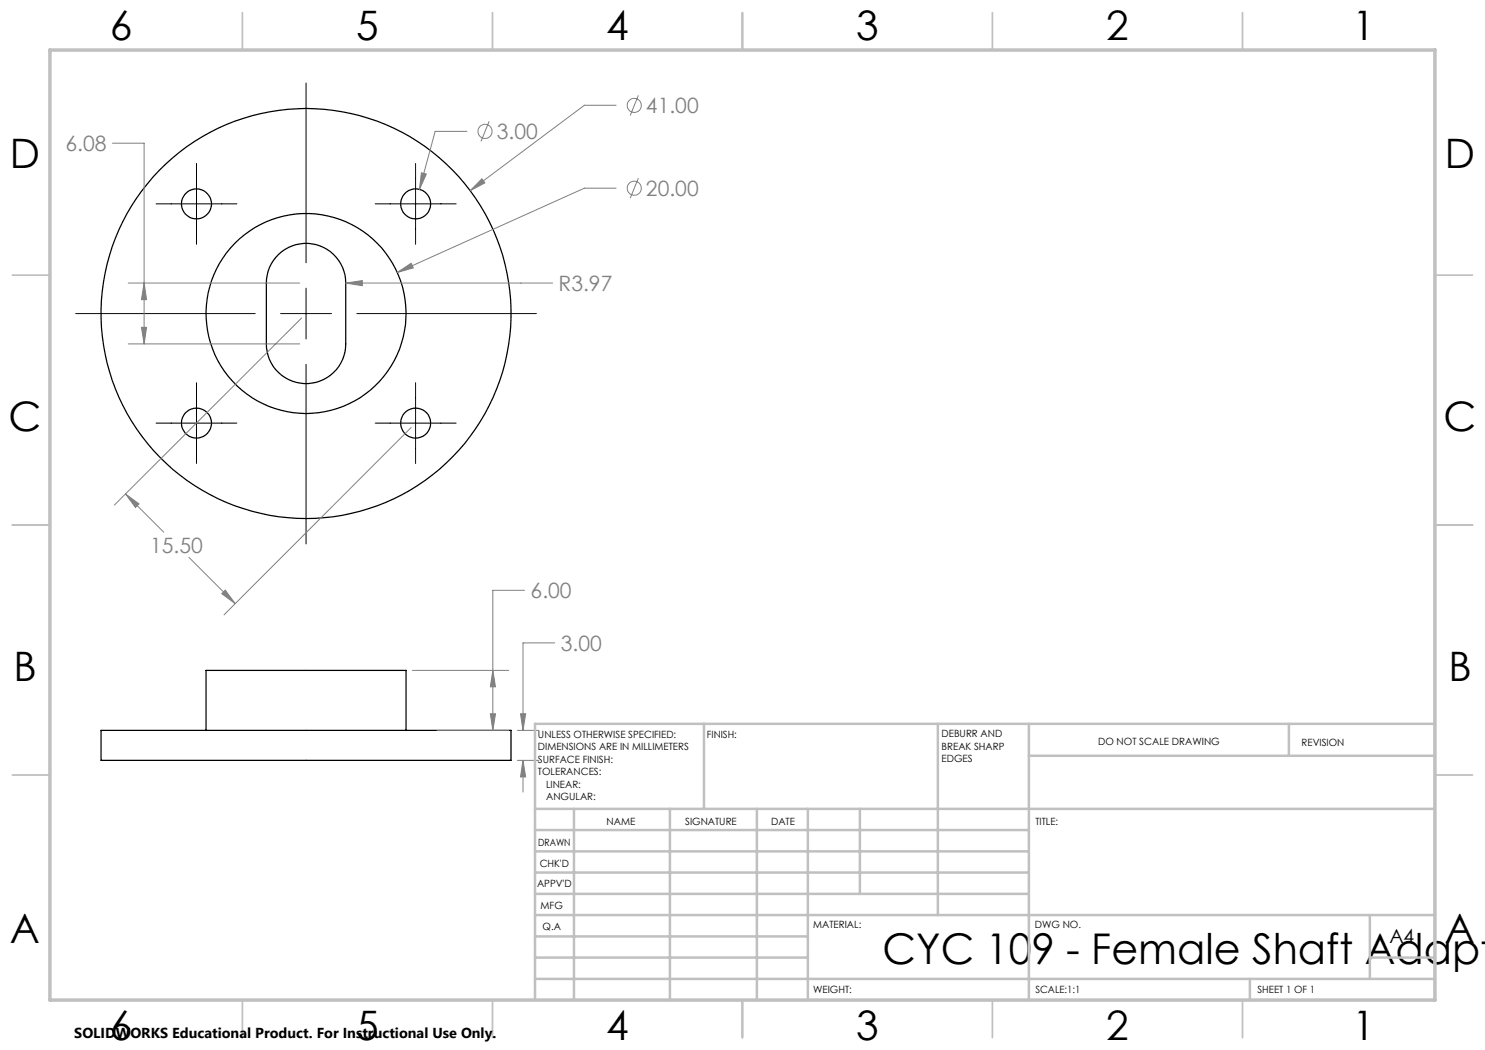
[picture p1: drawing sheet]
<svg xmlns="http://www.w3.org/2000/svg" width="297mm" height="210mm" viewBox="0 0 297 210" stroke-linecap="round" stroke-linejoin="round" font-family="sans-serif">
<g fill="none" stroke="#000" stroke-width=".25">
<path d="M55.7 50.9a7.9 7.9 0 0 1 8.6-1.6 7.9 7.9 0 0 1 4.8 7.3v12.2a7.9 7.9 0 0 1-7.9 7.9 7.9 7.9 0 0 1-7.9-7.9v-12.2a7.8 7.8 0 0 1 2.4-5.7zM20.2 146.1h82v6h-82zM41.2 146.1v-12h40v12"/>
<circle cx="39.3" cy="40.8" r="2.99"/>
<circle cx="83.1" cy="40.8" r="2.99"/>
<circle cx="61.2" cy="62.7" r="20"/>
<circle cx="61.2" cy="62.7" r="41"/>
<circle cx="39.3" cy="84.6" r="3"/>
<circle cx="83.1" cy="84.6" r="3"/>
</g>
<g fill="none" stroke="#808080" stroke-width=".2">
<path d="M127.7 19.1l-1.7 4M22.5 28.6h6.3v40.2M84.3 34.6l1 .2-1.4 3.1zM93.4 26.3h-6.4l-3.1 11.6M96.4 35.8l.6 .8-2.9 1.5zM97.8 24.3l-1.6 4M123.2 37.6h-6.3l-37.5 16.9M123.2 21.1h-6.3l-22.8 17M127.7 35.6l-1.7 4M25.6 56.6h34.3M28.8 56.6l.5 3.3h-1zM69.1 56.6l3.4-.5v1z"/>
<path d="M69.1 56.6h41.4M79.4 54.5l2.8-1.8 .5 .9zM25.6 68.8h34.3M28.3 65.5h1l-.5 3.3zM60.3 63.6l-37.4 37.4M25.1 98.8l2.7 2-.7 .7zM25.1 98.8l7.6 7.6M82.2 85.5l-37.4 37.5M37.8 111.5l9.2 9.2M44.3 118.7l.7-.7 2 2.7zM104.9 118.1h-6.3v28M82.5 134.1h19.2"/>
<path d="M98.6 134.1l.5 3.3h-1zM110.9 128.6h-6.3v17.5M87.4 146.1h14.3M98.1 142.8h1l-.5 3.3zM103.5 152.1h4.3M103.5 146.1h4.3M104.1 142.8h1l-.5 3.3zM104.6 152.1l.5 3.3h-1zM104.6 152.1v6.3"/>
<circle cx="97" cy="26.3" r="1.41"/>
<circle cx="126.8" cy="21.1" r="1.42"/>
<circle cx="126.9" cy="37.6" r="1.41"/>
</g>
<g fill="none" stroke="#000" stroke-width=".2">
<path d="M61.2 16.6v36M39.3 32.7v16.2M83.1 32.7v16.2M31.2 40.8h16.2M61.2 57.6v10.2M75 40.8h16.2M15.1 62.7h35.9M39.3 76.5v16.2M56.1 62.7h10.2M61.2 72.9v35.9M71.4 62.7h35.9M83.1 76.5v16.2"/>
<path d="M31.2 84.6h16.2M75 84.6h16.2"/>
</g>
<g fill="none" stroke="#c0c0c0" stroke-width=".35">
<path d="M48.5 2.5v7.5M98.5 2.5v7.5M148.5 2.5v7.5M198.5 2.5v7.5M248.5 2.5v7.5M2.5 55h7.5M287 55h7.5M2.5 105h7.5M287 105h7.5M2.5 155h7.5M287 155h7.5M48.5 200v7.5"/>
<path d="M98.5 200v7.5M148.5 200v7.5M198.5 200v7.5M248.5 200v7.5"/>
</g>
<g fill="none" stroke="#c0c0c0" stroke-width=".5">
<path d="M140.8 144.8v17M187.6 144.8v38.2M205.8 144.8v55.2M205.8 151.2h81.2M257.8 144.8v6.4M287 144.8h-180v55.2M107 161.8h180M107 178.8h98.8M107 174.5h98.8M107 170.3h98.8M107 166h98.8M114.8 161.8v38.2"/>
<path d="M134 161.8v38.2M151.4 161.8v38.2M161.6 161.8v38.2M172 161.8v17M107 195.8h180M107 191.5h54.6M107 187.3h54.6M107 183h180M250 195.8v4.2M274 191.5h13M274 183v12.8"/>
</g>
<path d="M10 10h277v190h-277z" fill="none" stroke="#c0c0c0" stroke-width=".7"/>
<path d="M79.4 54.5l3.3-.9-.5-.9zM96.4 35.8l-2.3 2.3 2.9-1.5zM84.3 34.6l-.4 3.3 1.4-3.1zM69.1 56.6l3.4 .5v-1zM28.8 56.6l.5 3.3h-1zM28.3 65.5h1l-.5 3.3zM44.3 118.7l.7-.7 2 2.7zM25.1 98.8l2.7 2-.7 .7zM104.6 152.1l.5 3.3h-1zM104.1 142.8h1l-.5 3.3zM98.1 142.8h1l-.5 3.3zM98.6 134.1l.5 3.3h-1z" fill="#808080"/>
<text font-size="8.5" x="176.5" y="192.7">CYC 109 - Female Shaft Adapt</text>
<g font-size="8.1">
<text x="22" y="8">6</text>
<text x="71.2" y="8">5</text>
<text x="121.2" y="8">4</text>
<text x="171.2" y="8">3</text>
<text x="221.2" y="8">2</text>
<text x="270.5" y="8">1</text>
<text x="2" y="33.6">D</text>
<text x="289" y="33.6">D</text>
<text x="1.7" y="86.1">C</text>
<text x="288.7" y="86.1">C</text>
<text x="2.7" y="136.1">B</text>
<text x="289.7" y="136.1">B</text>
<text x="2" y="188.6">A</text>
<text x="289" y="188.6">A</text>
<text x="22" y="208">6</text>
<text x="71.2" y="208">5</text>
<text x="121.2" y="208">4</text>
<text x="171.2" y="208">3</text>
<text x="221.2" y="208">2</text>
<text x="270.5" y="208">1</text>
</g>
<g font-size="4.2" fill="#808080">
<text x="129.2" y="22.6">41.00</text>
<text x="99.4" y="27.8">3.00</text>
<text x="13.1" y="30.2">6.08</text>
<text x="129.2" y="39.2">20.00</text>
<text x="111.7" y="58.2">R3.97</text>
<text x="30" y="110.5">15.50</text>
<text x="106.1" y="119.7">6.00</text>
<text x="112.2" y="130.2">3.00</text>
</g>
<text font-size="3.9" x="277.9" y="188.5">A4</text>
<text font-size="2.9" x="14.9" y="207.6">SOLIDWORKS Educational Product. For Instructional Use Only.</text>
<g font-size="2">
<text x="107.6" y="147.6">UNLESS OTHERWISE SPECIFIED:</text>
<text x="141.4" y="147.6">FINISH:</text>
<text x="188.3" y="147.5">DEBURR AND</text>
<text x="188.3" y="150">BREAK SHARP</text>
<text x="219.6" y="149">DO NOT SCALE DRAWING</text>
<text x="260.3" y="149.2">REVISION</text>
<text x="107.6" y="150.1">DIMENSIONS ARE IN MILLIMETERS</text>
<text x="107.6" y="152.6">SURFACE FINISH:</text>
<text x="107.6" y="155.1">TOLERANCES:</text>
<text x="188.3" y="152.5">EDGES</text>
<text x="109.2" y="157.6">LINEAR:</text>
<text x="109.2" y="160.1">ANGULAR:</text>
<text x="121.3" y="165">NAME</text>
<text x="137" y="164.9">SIGNATURE</text>
<text x="154.2" y="164.9">DATE</text>
<text x="207.1" y="164.9">TITLE:</text>
<text x="107.6" y="169.1">DRAWN</text>
<text x="107.9" y="173.3">CHK'D</text>
<text x="107.4" y="177.4">APPV'D</text>
<text x="108.1" y="181.8">MFG</text>
<text x="108.5" y="186">Q.A</text>
<text x="162.6" y="185.5">MATERIAL:</text>
<text x="207" y="185.5">DWG NO.</text>
<text x="162.6" y="198.5">WEIGHT:</text>
<text x="207.1" y="198.6">SCALE:1:1</text>
<text x="251.5" y="198.6">SHEET 1 OF 1</text>
</g>
</svg>
